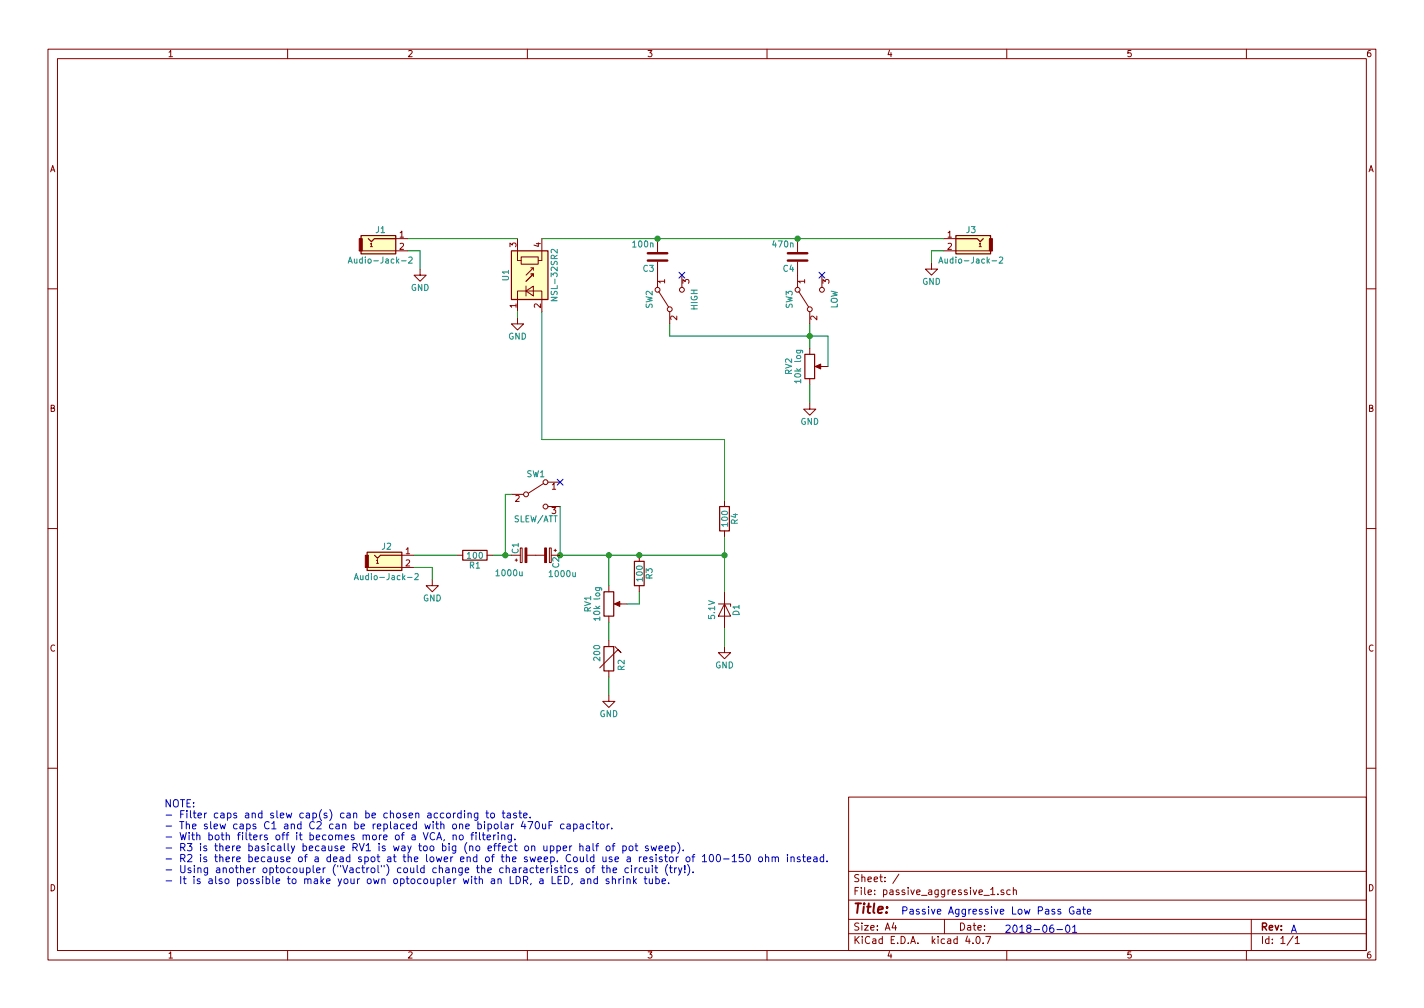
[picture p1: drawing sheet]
EESchema Schematic File Version 2
LIBS:power
LIBS:device
LIBS:transistors
LIBS:conn
LIBS:linear
LIBS:regul
LIBS:74xx
LIBS:cmos4000
LIBS:adc-dac
LIBS:memory
LIBS:xilinx
LIBS:microcontrollers
LIBS:dsp
LIBS:microchip
LIBS:analog_switches
LIBS:motorola
LIBS:texas
LIBS:intel
LIBS:audio
LIBS:interface
LIBS:digital-audio
LIBS:philips
LIBS:display
LIBS:cypress
LIBS:siliconi
LIBS:opto
LIBS:atmel
LIBS:contrib
LIBS:valves
LIBS:switches
LIBS:hakane
LIBS:passive_aggressive_1-cache
EELAYER 25 0
EELAYER END
$Descr A4 11693 8268
encoding utf-8
Sheet 1 1
Title ""
Date ""
Rev ""
Comp ""
Comment1 ""
Comment2 ""
Comment3 ""
Comment4 ""
$EndDescr
$Comp
L Audio-Jack-2 J1
U 1 1
P 3150 1950
F 0 "J1" H 3125 2025 50  0000 C CNN
F 1 "Audio-Jack-2" H 3125 1775 50  0000 C CNN
F 2 "Wire_Pads:SolderWirePad_3x_2mmDrill" H 3400 1950 50  0001 C CNN
F 3 "" H 3400 1950 50  0001 C CNN
	1    3150 1950
	1    0    0    -1  
$EndComp
$Comp
L Audio-Jack-2 J2
U 1 1
P 3200 4550
F 0 "J2" H 3175 4625 50  0000 C CNN
F 1 "Audio-Jack-2" H 3175 4375 50  0000 C CNN
F 2 "" H 3450 4550 50  0001 C CNN
F 3 "" H 3450 4550 50  0001 C CNN
	1    3200 4550
	1    0    0    -1  
$EndComp
$Comp
L Audio-Jack-2 J3
U 1 1
P 7950 1950
F 0 "J3" H 7925 2025 50  0000 C CNN
F 1 "Audio-Jack-2" H 7925 1775 50  0000 C CNN
F 2 "" H 8200 1950 50  0001 C CNN
F 3 "" H 8200 1950 50  0001 C CNN
	1    7950 1950
	-1   0    0    -1  
$EndComp
$Comp
L VTL5C U1
U 1 1
P 4350 2250
F 0 "U1" H 4350 2450 50  0000 C CNN
F 1 "NSL-32SR2" H 4350 2050 50  0000 C CNN
F 2 "Opto-Devices:Optoisolator_VTL5C" H 4350 2250 50  0001 C CNN
F 3 "" H 4400 2000 50  0001 C CNN
	1    4350 2250
	0    -1   -1   0   
$EndComp
Wire Wire Line
	3350 1950 4250 1950
$Comp
L GND #PWR01
U 1 1
P 3450 2200
F 0 "#PWR01" H 3450 1950 50  0001 C CNN
F 1 "GND" H 3450 2050 50  0000 C CNN
F 2 "" H 3450 2200 50  0001 C CNN
F 3 "" H 3450 2200 50  0001 C CNN
	1    3450 2200
	1    0    0    -1  
$EndComp
$Comp
L GND #PWR02
U 1 1
P 4250 2600
F 0 "#PWR02" H 4250 2350 50  0001 C CNN
F 1 "GND" H 4250 2450 50  0000 C CNN
F 2 "" H 4250 2600 50  0001 C CNN
F 3 "" H 4250 2600 50  0001 C CNN
	1    4250 2600
	1    0    0    -1  
$EndComp
Wire Wire Line
	3350 2050 3450 2050
Wire Wire Line
	3450 2050 3450 2200
Wire Wire Line
	4250 2550 4250 2600
$Comp
L R R1
U 1 1
P 3900 4550
F 0 "R1" V 3980 4550 50  0000 C CNN
F 1 "100" V 3900 4550 50  0000 C CNN
F 2 "Resistors_THT:R_Axial_DIN0207_L6.3mm_D2.5mm_P10.16mm_Horizontal" V 3830 4550 50  0001 C CNN
F 3 "" H 3900 4550 50  0001 C CNN
	1    3900 4550
	0    1    1    0   
$EndComp
$Comp
L C C3
U 1 1
P 5400 2100
F 0 "C3" H 5425 2200 50  0000 L CNN
F 1 "100n" H 5425 2000 50  0000 L CNN
F 2 "Capacitors_THT:C_Rect_L7.2mm_W3.5mm_P5.00mm_FKS2_FKP2_MKS2_MKP2" H 5438 1950 50  0001 C CNN
F 3 "" H 5400 2100 50  0001 C CNN
	1    5400 2100
	-1   0    0    1   
$EndComp
$Comp
L C C4
U 1 1
P 6550 2100
F 0 "C4" H 6575 2200 50  0000 L CNN
F 1 "470n" H 6575 2000 50  0000 L CNN
F 2 "Capacitors_THT:C_Rect_L7.2mm_W3.5mm_P5.00mm_FKS2_FKP2_MKS2_MKP2" H 6588 1950 50  0001 C CNN
F 3 "" H 6550 2100 50  0001 C CNN
	1    6550 2100
	-1   0    0    1   
$EndComp
$Comp
L POT RV1
U 1 1
P 5000 4950
F 0 "RV1" V 4825 4950 50  0000 C CNN
F 1 "10k log" V 4900 4950 50  0000 C CNN
F 2 "Potentiometers:Potentiometer_Alps_RK097_Single_Vertical" H 5000 4950 50  0001 C CNN
F 3 "" H 5000 4950 50  0001 C CNN
	1    5000 4950
	1    0    0    -1  
$EndComp
$Comp
L R R3
U 1 1
P 5250 4700
F 0 "R3" V 5330 4700 50  0000 C CNN
F 1 "100" V 5250 4700 50  0000 C CNN
F 2 "Resistors_THT:R_Axial_DIN0207_L6.3mm_D2.5mm_P10.16mm_Horizontal" V 5180 4700 50  0001 C CNN
F 3 "" H 5250 4700 50  0001 C CNN
	1    5250 4700
	1    0    0    -1  
$EndComp
$Comp
L R R4
U 1 1
P 5950 4250
F 0 "R4" V 6030 4250 50  0000 C CNN
F 1 "100" V 5950 4250 50  0000 C CNN
F 2 "Resistors_THT:R_Axial_DIN0207_L6.3mm_D2.5mm_P10.16mm_Horizontal" V 5880 4250 50  0001 C CNN
F 3 "" H 5950 4250 50  0001 C CNN
	1    5950 4250
	1    0    0    -1  
$EndComp
$Comp
L D_Zener D1
U 1 1
P 5950 5000
F 0 "D1" H 5950 5100 50  0000 C CNN
F 1 "5.1V" H 5950 4900 50  0000 C CNN
F 2 "Diodes_THT:D_DO-35_SOD27_P7.62mm_Horizontal" H 5950 5000 50  0001 C CNN
F 3 "" H 5950 5000 50  0001 C CNN
	1    5950 5000
	0    1    1    0   
$EndComp
$Comp
L GND #PWR03
U 1 1
P 3550 4750
F 0 "#PWR03" H 3550 4500 50  0001 C CNN
F 1 "GND" H 3550 4600 50  0000 C CNN
F 2 "" H 3550 4750 50  0001 C CNN
F 3 "" H 3550 4750 50  0001 C CNN
	1    3550 4750
	1    0    0    -1  
$EndComp
$Comp
L GND #PWR04
U 1 1
P 5000 5700
F 0 "#PWR04" H 5000 5450 50  0001 C CNN
F 1 "GND" H 5000 5550 50  0000 C CNN
F 2 "" H 5000 5700 50  0001 C CNN
F 3 "" H 5000 5700 50  0001 C CNN
	1    5000 5700
	1    0    0    -1  
$EndComp
$Comp
L GND #PWR05
U 1 1
P 5950 5300
F 0 "#PWR05" H 5950 5050 50  0001 C CNN
F 1 "GND" H 5950 5150 50  0000 C CNN
F 2 "" H 5950 5300 50  0001 C CNN
F 3 "" H 5950 5300 50  0001 C CNN
	1    5950 5300
	1    0    0    -1  
$EndComp
$Comp
L GND #PWR06
U 1 1
P 6650 3300
F 0 "#PWR06" H 6650 3050 50  0001 C CNN
F 1 "GND" H 6650 3150 50  0000 C CNN
F 2 "" H 6650 3300 50  0001 C CNN
F 3 "" H 6650 3300 50  0001 C CNN
	1    6650 3300
	1    0    0    -1  
$EndComp
$Comp
L GND #PWR07
U 1 1
P 7650 2150
F 0 "#PWR07" H 7650 1900 50  0001 C CNN
F 1 "GND" H 7650 2000 50  0000 C CNN
F 2 "" H 7650 2150 50  0001 C CNN
F 3 "" H 7650 2150 50  0001 C CNN
	1    7650 2150
	1    0    0    -1  
$EndComp
Wire Wire Line
	3400 4550 3750 4550
Wire Wire Line
	4050 4550 4200 4550
Wire Wire Line
	4600 4550 5950 4550
Wire Wire Line
	5000 4550 5000 4800
Wire Wire Line
	5000 5100 5000 5250
Wire Wire Line
	5000 5550 5000 5700
Wire Wire Line
	5150 4950 5250 4950
Wire Wire Line
	5250 4950 5250 4850
Connection ~ 5000 4550
Wire Wire Line
	5950 4400 5950 4850
Connection ~ 5250 4550
Connection ~ 5950 4550
Wire Wire Line
	5950 5150 5950 5300
Wire Wire Line
	5950 4100 5950 3600
Wire Wire Line
	5950 3600 4450 3600
Wire Wire Line
	4450 3600 4450 2550
Wire Wire Line
	4450 1950 7750 1950
Connection ~ 5400 1950
Connection ~ 6550 1950
Wire Wire Line
	7750 2050 7650 2050
Wire Wire Line
	7650 2050 7650 2150
$Comp
L POT RV2
U 1 1
P 6650 3000
F 0 "RV2" V 6475 3000 50  0000 C CNN
F 1 "10k log" V 6550 3000 50  0000 C CNN
F 2 "Potentiometers:Potentiometer_Alps_RK097_Single_Vertical" H 6650 3000 50  0001 C CNN
F 3 "" H 6650 3000 50  0001 C CNN
	1    6650 3000
	1    0    0    -1  
$EndComp
$Comp
L SW_SPDT SW2
U 1 1
P 5500 2450
F 0 "SW2" H 5500 2620 50  0000 C CNN
F 1 "HIGH" H 5500 2250 50  0000 C CNN
F 2 "Pin_Headers:Pin_Header_Straight_1x02_Pitch2.54mm" H 5500 2450 50  0001 C CNN
F 3 "" H 5500 2450 50  0001 C CNN
	1    5500 2450
	0    -1   -1   0   
$EndComp
$Comp
L SW_SPDT SW3
U 1 1
P 6650 2450
F 0 "SW3" H 6650 2620 50  0000 C CNN
F 1 "LOW" H 6650 2250 50  0000 C CNN
F 2 "Pin_Headers:Pin_Header_Straight_1x02_Pitch2.54mm" H 6650 2450 50  0001 C CNN
F 3 "" H 6650 2450 50  0001 C CNN
	1    6650 2450
	0    -1   -1   0   
$EndComp
$Comp
L SW_SPDT SW1
U 1 1
P 4400 4050
F 0 "SW1" H 4400 4220 50  0000 C CNN
F 1 "SLEW/ATT" H 4400 3850 50  0000 C CNN
F 2 "Pin_Headers:Pin_Header_Straight_1x02_Pitch2.54mm" H 4400 4050 50  0001 C CNN
F 3 "" H 4400 4050 50  0001 C CNN
	1    4400 4050
	1    0    0    -1  
$EndComp
Wire Wire Line
	6650 2650 6650 2850
Wire Wire Line
	5500 2650 5500 2750
Wire Wire Line
	5500 2750 6800 2750
Connection ~ 6650 2750
Wire Wire Line
	6800 2750 6800 3000
Wire Wire Line
	6650 3150 6650 3300
Wire Wire Line
	4600 4150 4600 4550
Connection ~ 4600 4550
Connection ~ 4150 4550
Wire Wire Line
	3400 4650 3550 4650
Wire Wire Line
	3550 4650 3550 4750
NoConn ~ 5600 2250
NoConn ~ 4600 3950
NoConn ~ 6750 2250
Text Notes 7400 7500 0    60   ~ 0
Passive Aggressive Low Pass Gate
Text Notes 8250 7650 0    60   ~ 0
2018-06-01
Text Notes 10600 7650 0    60   ~ 0
A
Text Notes 1350 7250 0    60   ~ 0
NOTE:\n- Filter caps and slew cap(s) can be chosen according to taste.\n- The slew caps C1 and C2 can be replaced with one bipolar 470uF capacitor.\n- With both filters off it becomes more of a VCA, no filtering.\n- R3 is there basically because RV1 is way too big (no effect on upper half of pot sweep).\n- R2 is there because of a dead spot at the lower end of the sweep. Could use a resistor of 100-150 ohm instead.\n- Using another optocoupler ("Vactrol") could change the characteristics of the circuit (try!).\n- It is also possible to make your own optocoupler with an LDR, a LED, and shrink tube.  
$Comp
L CP_Small C2
U 1 1
P 4500 4550
F 0 "C2" H 4510 4620 50  0000 L CNN
F 1 "1000u" V 4650 4550 50  0000 L CNN
F 2 "Capacitors_THT:CP_Radial_D10.0mm_P5.00mm" H 4500 4550 50  0001 C CNN
F 3 "" H 4500 4550 50  0001 C CNN
	1    4500 4550
	0    1    1    0   
$EndComp
$Comp
L CP_Small C1
U 1 1
P 4300 4550
F 0 "C1" H 4310 4620 50  0000 L CNN
F 1 "1000u" V 4150 4550 50  0000 L CNN
F 2 "Capacitors_THT:CP_Radial_D10.0mm_P5.00mm" H 4300 4550 50  0001 C CNN
F 3 "" H 4300 4550 50  0001 C CNN
	1    4300 4550
	0    -1   -1   0   
$EndComp
Wire Wire Line
	4150 4050 4150 4550
Wire Wire Line
	4150 4050 4200 4050
$Comp
L RTRIM R2
U 1 1
P 5000 5400
F 0 "R2" V 5100 5300 50  0000 L CNN
F 1 "200" V 4900 5375 50  0000 L CNN
F 2 "Potentiometers:Potentiometer_Trimmer_ACP_CA9h2.5_Vertical_Px2.5mm_Py5.0mm" V 4930 5400 50  0001 C CNN
F 3 "" H 5000 5400 50  0001 C CNN
	1    5000 5400
	1    0    0    -1  
$EndComp
$EndSCHEMATC
